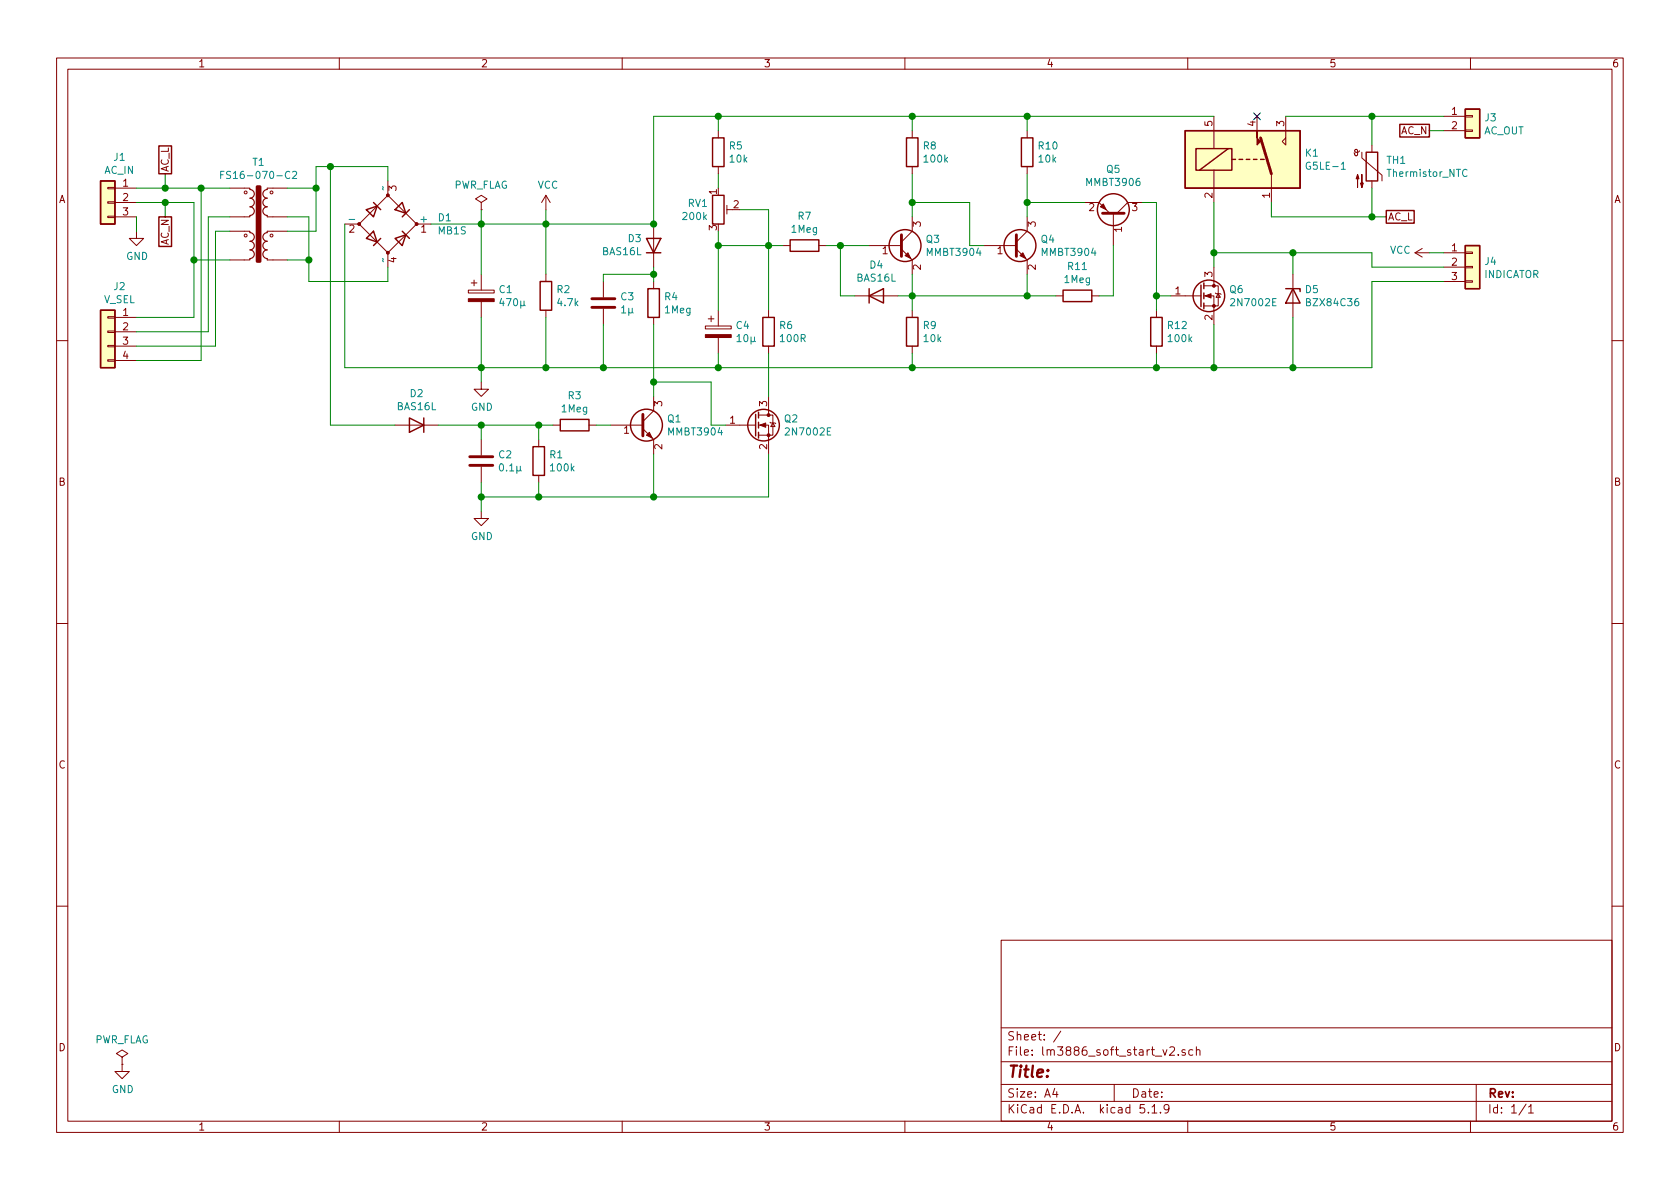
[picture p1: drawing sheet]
EESchema Schematic File Version 4
EELAYER 30 0
EELAYER END
$Descr A4 11693 8268
encoding utf-8
Sheet 1 1
Title ""
Date ""
Rev ""
Comp ""
Comment1 ""
Comment2 ""
Comment3 ""
Comment4 ""
$EndDescr
$Comp
L power:GND #PWR01
U 1 1
P 850 7400
F 0 "#PWR01" H 850 7150 50  0001 C CNN
F 1 "GND" H 855 7227 50  0000 C CNN
F 2 "" H 850 7400 50  0001 C CNN
F 3 "" H 850 7400 50  0001 C CNN
	1    850  7400
	1    0    0    -1  
$EndComp
$Comp
L power:PWR_FLAG #FLG01
U 1 1
P 850 7400
F 0 "#FLG01" H 850 7475 50  0001 C CNN
F 1 "PWR_FLAG" H 850 7573 50  0000 C CNN
F 2 "" H 850 7400 50  0001 C CNN
F 3 "~" H 850 7400 50  0001 C CNN
	1    850  7400
	1    0    0    -1  
$EndComp
$Comp
L Local_Parts:Transformer_2p2s T1
U 1 1
P 1800 1600
F 0 "T1" H 1800 2082 50  0000 C CNN
F 1 "FS16-070-C2" H 1800 1991 50  0000 C CNN
F 2 "Local_Parts:Triad_FS16-070-C2" H 1800 1600 50  0001 C CNN
F 3 "" H 1800 1600 50  0001 C CNN
	1    1800 1600
	1    0    0    -1  
$EndComp
$Comp
L Device:D_Bridge_+-AA D1
U 1 1
P 2700 1550
F 0 "D1" H 3044 1596 50  0000 L CNN
F 1 "MB1S" H 3044 1505 50  0000 L CNN
F 2 "Package_TO_SOT_SMD:TO-269AA" H 2700 1550 50  0001 C CNN
F 3 "~" H 2700 1550 50  0001 C CNN
	1    2700 1550
	1    0    0    -1  
$EndComp
Wire Wire Line
	2000 1300 2200 1300
Wire Wire Line
	2200 1300 2200 1150
Wire Wire Line
	2150 1950 2700 1950
Wire Wire Line
	2700 1950 2700 1850
$Comp
L Device:CP C1
U 1 1
P 3350 2050
F 0 "C1" H 3468 2096 50  0000 L CNN
F 1 "470µ" H 3468 2005 50  0000 L CNN
F 2 "Capacitor_THT:CP_Radial_D10.0mm_P5.00mm" H 3388 1900 50  0001 C CNN
F 3 "~" H 3350 2050 50  0001 C CNN
	1    3350 2050
	1    0    0    -1  
$EndComp
Wire Wire Line
	2150 1800 2150 1950
Wire Wire Line
	2000 1800 2150 1800
Wire Wire Line
	2000 1600 2200 1600
Wire Wire Line
	2200 1600 2200 1300
Connection ~ 2200 1300
Wire Wire Line
	2000 1500 2150 1500
Wire Wire Line
	2150 1500 2150 1800
Connection ~ 2150 1800
$Comp
L power:GND #PWR03
U 1 1
P 3350 2650
F 0 "#PWR03" H 3350 2400 50  0001 C CNN
F 1 "GND" H 3355 2477 50  0000 C CNN
F 2 "" H 3350 2650 50  0001 C CNN
F 3 "" H 3350 2650 50  0001 C CNN
	1    3350 2650
	1    0    0    -1  
$EndComp
$Comp
L Device:R R2
U 1 1
P 3800 2050
F 0 "R2" H 3870 2096 50  0000 L CNN
F 1 "4.7k" H 3870 2005 50  0000 L CNN
F 2 "Resistor_SMD:R_1206_3216Metric" V 3730 2050 50  0001 C CNN
F 3 "~" H 3800 2050 50  0001 C CNN
	1    3800 2050
	1    0    0    -1  
$EndComp
$Comp
L Device:C C3
U 1 1
P 4200 2100
F 0 "C3" H 4315 2146 50  0000 L CNN
F 1 "1µ" H 4315 2055 50  0000 L CNN
F 2 "Capacitor_SMD:C_0805_2012Metric" H 4238 1950 50  0001 C CNN
F 3 "~" H 4200 2100 50  0001 C CNN
	1    4200 2100
	1    0    0    -1  
$EndComp
$Comp
L Device:R R4
U 1 1
P 4550 2100
F 0 "R4" H 4620 2146 50  0000 L CNN
F 1 "1Meg" H 4620 2055 50  0000 L CNN
F 2 "Resistor_SMD:R_0603_1608Metric" V 4480 2100 50  0001 C CNN
F 3 "~" H 4550 2100 50  0001 C CNN
	1    4550 2100
	1    0    0    -1  
$EndComp
$Comp
L Device:R_POT_TRIM RV1
U 1 1
P 5000 1450
F 0 "RV1" H 4931 1496 50  0000 R CNN
F 1 "200k" H 4931 1405 50  0000 R CNN
F 2 "Local_Parts:Potentiometer_Nidec_Copal_CT-6EP" H 5000 1450 50  0001 C CNN
F 3 "~" H 5000 1450 50  0001 C CNN
	1    5000 1450
	1    0    0    -1  
$EndComp
$Comp
L Device:CP C4
U 1 1
P 5000 2300
F 0 "C4" H 5118 2346 50  0000 L CNN
F 1 "10µ" H 5118 2255 50  0000 L CNN
F 2 "Capacitor_THT:CP_Radial_D5.0mm_P2.00mm" H 5038 2150 50  0001 C CNN
F 3 "~" H 5000 2300 50  0001 C CNN
	1    5000 2300
	1    0    0    -1  
$EndComp
$Comp
L Transistor_FET:2N7002E Q6
U 1 1
P 8350 2050
F 0 "Q6" H 8554 2096 50  0000 L CNN
F 1 "2N7002E" H 8554 2005 50  0000 L CNN
F 2 "Package_TO_SOT_SMD:SOT-23" H 8550 1975 50  0001 L CIN
F 3 "http://www.diodes.com/assets/Datasheets/ds30376.pdf" H 8350 2050 50  0001 L CNN
	1    8350 2050
	1    0    0    -1  
$EndComp
$Comp
L Relay:G5LE-1 K1
U 1 1
P 8650 1100
F 0 "K1" H 9080 1146 50  0000 L CNN
F 1 "G5LE-1" H 9080 1055 50  0000 L CNN
F 2 "Relay_THT:Relay_SPDT_Omron-G5LE-1" H 9100 1050 50  0001 L CNN
F 3 "http://www.omron.com/ecb/products/pdf/en-g5le.pdf" H 8650 1100 50  0001 C CNN
	1    8650 1100
	1    0    0    -1  
$EndComp
NoConn ~ 8750 800 
$Comp
L Device:C C2
U 1 1
P 3350 3200
F 0 "C2" H 3465 3246 50  0000 L CNN
F 1 "0.1µ" H 3465 3155 50  0000 L CNN
F 2 "Capacitor_SMD:C_0603_1608Metric" H 3388 3050 50  0001 C CNN
F 3 "~" H 3350 3200 50  0001 C CNN
	1    3350 3200
	1    0    0    -1  
$EndComp
$Comp
L power:GND #PWR04
U 1 1
P 3350 3550
F 0 "#PWR04" H 3350 3300 50  0001 C CNN
F 1 "GND" H 3355 3377 50  0000 C CNN
F 2 "" H 3350 3550 50  0001 C CNN
F 3 "" H 3350 3550 50  0001 C CNN
	1    3350 3550
	1    0    0    -1  
$EndComp
$Comp
L power:PWR_FLAG #FLG02
U 1 1
P 3350 1450
F 0 "#FLG02" H 3350 1525 50  0001 C CNN
F 1 "PWR_FLAG" H 3350 1623 50  0000 C CNN
F 2 "" H 3350 1450 50  0001 C CNN
F 3 "~" H 3350 1450 50  0001 C CNN
	1    3350 1450
	1    0    0    -1  
$EndComp
Wire Wire Line
	2200 1150 2300 1150
Wire Wire Line
	4550 1850 4550 1900
$Comp
L Device:D D2
U 1 1
P 2900 2950
F 0 "D2" H 2900 2733 50  0000 C CNN
F 1 "BAS16L" H 2900 2824 50  0000 C CNN
F 2 "Diode_SMD:D_SOT-23_ANK" H 2900 2950 50  0001 C CNN
F 3 "~" H 2900 2950 50  0001 C CNN
	1    2900 2950
	-1   0    0    1   
$EndComp
Wire Wire Line
	3000 1550 3350 1550
Wire Wire Line
	3350 1550 3350 1900
Connection ~ 3350 1550
Wire Wire Line
	3350 1550 3800 1550
Wire Wire Line
	3350 2200 3350 2550
Wire Wire Line
	2400 1550 2400 2550
Connection ~ 3350 2550
Wire Wire Line
	3350 2550 3350 2650
Wire Wire Line
	3350 2550 3800 2550
Wire Wire Line
	8450 2550 8450 2250
Wire Wire Line
	4200 2250 4200 2550
Connection ~ 4200 2550
Wire Wire Line
	3800 2200 3800 2550
Connection ~ 3800 2550
Wire Wire Line
	3800 2550 4200 2550
Wire Wire Line
	3800 1900 3800 1550
Connection ~ 3800 1550
Wire Wire Line
	3800 1550 4550 1550
Wire Wire Line
	4200 1950 4200 1900
Wire Wire Line
	4200 1900 4550 1900
Connection ~ 4550 1900
Wire Wire Line
	4550 1900 4550 1950
Wire Wire Line
	2300 1150 2300 2950
Wire Wire Line
	2300 2950 2750 2950
Connection ~ 2300 1150
Wire Wire Line
	2300 1150 2700 1150
Wire Wire Line
	3050 2950 3350 2950
Wire Wire Line
	3350 2950 3350 3050
Connection ~ 3350 2950
Wire Wire Line
	3350 2950 3750 2950
Wire Wire Line
	3350 3350 3350 3450
Wire Wire Line
	3350 3450 3750 3450
Wire Wire Line
	4550 3450 4550 3150
Connection ~ 3350 3450
Wire Wire Line
	3350 3450 3350 3550
Wire Wire Line
	3750 3350 3750 3450
Connection ~ 3750 3450
Wire Wire Line
	3750 3450 4550 3450
Wire Wire Line
	3750 3050 3750 2950
Text GLabel 1150 1200 1    50   UnSpc ~ 0
AC_L
Text GLabel 1150 1500 3    50   UnSpc ~ 0
AC_N
Text GLabel 9950 900  0    50   UnSpc ~ 0
AC_N
Wire Wire Line
	9950 900  10050 900 
Text GLabel 9650 1500 2    50   UnSpc ~ 0
AC_L
Wire Wire Line
	4200 2550 5000 2550
Wire Wire Line
	5000 2450 5000 2550
Connection ~ 5000 2550
Wire Wire Line
	5000 1700 5000 2150
Wire Wire Line
	2400 2550 3350 2550
$Comp
L Connector_Generic:Conn_01x02 J3
U 1 1
P 10250 800
F 0 "J3" H 10330 792 50  0000 L CNN
F 1 "AC_OUT" H 10330 701 50  0000 L CNN
F 2 "TerminalBlock_Phoenix:TerminalBlock_Phoenix_PT-1,5-2-5.0-H_1x02_P5.00mm_Horizontal" H 10250 800 50  0001 C CNN
F 3 "~" H 10250 800 50  0001 C CNN
	1    10250 800 
	1    0    0    -1  
$EndComp
$Comp
L Connector_Generic:Conn_01x03 J1
U 1 1
P 750 1400
F 0 "J1" H 668 1717 50  0000 C CNN
F 1 "AC_IN" H 668 1626 50  0000 C CNN
F 2 "TerminalBlock_Phoenix:TerminalBlock_Phoenix_PT-1,5-3-5.0-H_1x03_P5.00mm_Horizontal" H 750 1400 50  0001 C CNN
F 3 "~" H 750 1400 50  0001 C CNN
	1    750  1400
	-1   0    0    -1  
$EndComp
$Comp
L power:GND #PWR02
U 1 1
P 950 1600
F 0 "#PWR02" H 950 1350 50  0001 C CNN
F 1 "GND" H 955 1427 50  0000 C CNN
F 2 "" H 950 1600 50  0001 C CNN
F 3 "" H 950 1600 50  0001 C CNN
	1    950  1600
	1    0    0    -1  
$EndComp
Wire Wire Line
	950  1500 950  1600
$Comp
L Connector_Generic:Conn_01x04 J2
U 1 1
P 750 2300
F 0 "J2" H 668 2617 50  0000 C CNN
F 1 "V_SEL" H 668 2526 50  0000 C CNN
F 2 "Connector_Wire:SolderWire-0.5sqmm_1x04_P4.6mm_D0.9mm_OD2.1mm" H 750 2300 50  0001 C CNN
F 3 "~" H 750 2300 50  0001 C CNN
	1    750  2300
	-1   0    0    -1  
$EndComp
Wire Wire Line
	950  1400 1150 1400
Wire Wire Line
	1350 1400 1350 1800
Wire Wire Line
	1350 1800 1600 1800
Wire Wire Line
	950  2200 1350 2200
Wire Wire Line
	1350 2200 1350 1800
Connection ~ 1350 1800
Wire Wire Line
	950  1300 1150 1300
Wire Wire Line
	950  2500 1400 2500
Wire Wire Line
	1400 2500 1400 1300
Connection ~ 1400 1300
Wire Wire Line
	1400 1300 1600 1300
Wire Wire Line
	1600 1500 1450 1500
Wire Wire Line
	1450 1500 1450 2300
Wire Wire Line
	1450 2300 950  2300
Wire Wire Line
	1600 1600 1500 1600
Wire Wire Line
	1500 1600 1500 2400
Wire Wire Line
	1500 2400 950  2400
Wire Wire Line
	1150 1400 1150 1500
Connection ~ 1150 1400
Wire Wire Line
	1150 1400 1350 1400
Wire Wire Line
	1150 1200 1150 1300
Connection ~ 1150 1300
Wire Wire Line
	1150 1300 1400 1300
$Comp
L Device:R R5
U 1 1
P 5000 1050
F 0 "R5" H 5070 1096 50  0000 L CNN
F 1 "10k" H 5070 1005 50  0000 L CNN
F 2 "Resistor_SMD:R_0603_1608Metric" V 4930 1050 50  0001 C CNN
F 3 "~" H 5000 1050 50  0001 C CNN
	1    5000 1050
	1    0    0    -1  
$EndComp
Wire Wire Line
	4550 800  4550 1550
Connection ~ 4550 1550
Wire Wire Line
	5000 1600 5000 1700
Connection ~ 5000 1700
Wire Wire Line
	5000 1200 5000 1300
Wire Wire Line
	5000 900  5000 800 
Wire Wire Line
	4550 800  5000 800 
Connection ~ 5000 800 
Wire Wire Line
	2700 1150 2700 1250
Wire Wire Line
	3350 1450 3350 1550
Wire Wire Line
	4550 2250 4550 2650
Wire Wire Line
	5000 2550 6350 2550
$Comp
L Transistor_BJT:MMBT3904 Q1
U 1 1
P 4450 2950
F 0 "Q1" H 4641 2996 50  0000 L CNN
F 1 "MMBT3904" H 4641 2905 50  0000 L CNN
F 2 "Package_TO_SOT_SMD:SOT-23" H 4650 2875 50  0001 L CIN
F 3 "https://www.fairchildsemi.com/datasheets/2N/2N3904.pdf" H 4450 2950 50  0001 L CNN
	1    4450 2950
	1    0    0    -1  
$EndComp
$Comp
L Device:R R1
U 1 1
P 3750 3200
F 0 "R1" H 3820 3246 50  0000 L CNN
F 1 "100k" H 3820 3155 50  0000 L CNN
F 2 "Resistor_SMD:R_0603_1608Metric" V 3680 3200 50  0001 C CNN
F 3 "~" H 3750 3200 50  0001 C CNN
	1    3750 3200
	1    0    0    -1  
$EndComp
$Comp
L Device:R R3
U 1 1
P 4000 2950
F 0 "R3" V 3793 2950 50  0000 C CNN
F 1 "1Meg" V 3884 2950 50  0000 C CNN
F 2 "Resistor_SMD:R_0603_1608Metric" V 3930 2950 50  0001 C CNN
F 3 "~" H 4000 2950 50  0001 C CNN
	1    4000 2950
	0    1    1    0   
$EndComp
Wire Wire Line
	3750 2950 3850 2950
Connection ~ 3750 2950
Wire Wire Line
	4150 2950 4250 2950
Wire Wire Line
	4550 2650 4950 2650
Wire Wire Line
	4950 2650 4950 2950
Wire Wire Line
	4950 2950 5050 2950
Connection ~ 4550 2650
Wire Wire Line
	4550 2650 4550 2750
$Comp
L Device:D D3
U 1 1
P 4550 1700
F 0 "D3" V 4596 1620 50  0000 R CNN
F 1 "BAS16L" V 4505 1620 50  0000 R CNN
F 2 "Diode_SMD:D_SOT-23_ANK" H 4550 1700 50  0001 C CNN
F 3 "~" H 4550 1700 50  0001 C CNN
	1    4550 1700
	0    1    -1   0   
$EndComp
Wire Wire Line
	5000 800  6350 800 
$Comp
L Device:R R6
U 1 1
P 5350 2300
F 0 "R6" H 5420 2346 50  0000 L CNN
F 1 "100R" H 5420 2255 50  0000 L CNN
F 2 "Resistor_SMD:R_0603_1608Metric" V 5280 2300 50  0001 C CNN
F 3 "~" H 5350 2300 50  0001 C CNN
	1    5350 2300
	1    0    0    -1  
$EndComp
Wire Wire Line
	5350 2450 5350 2750
Wire Wire Line
	4550 3450 5350 3450
Wire Wire Line
	5350 3450 5350 3150
Connection ~ 4550 3450
$Comp
L Device:R R7
U 1 1
P 5600 1700
F 0 "R7" V 5393 1700 50  0000 C CNN
F 1 "1Meg" V 5484 1700 50  0000 C CNN
F 2 "Resistor_SMD:R_0603_1608Metric" V 5530 1700 50  0001 C CNN
F 3 "~" H 5600 1700 50  0001 C CNN
	1    5600 1700
	0    1    1    0   
$EndComp
$Comp
L Device:D D4
U 1 1
P 6100 2050
F 0 "D4" H 6100 2267 50  0000 C CNN
F 1 "BAS16L" H 6100 2176 50  0000 C CNN
F 2 "Diode_SMD:D_SOT-23_ANK" H 6100 2050 50  0001 C CNN
F 3 "~" H 6100 2050 50  0001 C CNN
	1    6100 2050
	1    0    0    -1  
$EndComp
$Comp
L Transistor_BJT:MMBT3904 Q3
U 1 1
P 6250 1700
F 0 "Q3" H 6441 1746 50  0000 L CNN
F 1 "MMBT3904" H 6441 1655 50  0000 L CNN
F 2 "Package_TO_SOT_SMD:SOT-23" H 6450 1625 50  0001 L CIN
F 3 "https://www.fairchildsemi.com/datasheets/2N/2N3904.pdf" H 6250 1700 50  0001 L CNN
	1    6250 1700
	1    0    0    -1  
$EndComp
$Comp
L Device:R R8
U 1 1
P 6350 1050
F 0 "R8" H 6420 1096 50  0000 L CNN
F 1 "100k" H 6420 1005 50  0000 L CNN
F 2 "Resistor_SMD:R_0603_1608Metric" V 6280 1050 50  0001 C CNN
F 3 "~" H 6350 1050 50  0001 C CNN
	1    6350 1050
	1    0    0    -1  
$EndComp
$Comp
L Transistor_BJT:MMBT3904 Q4
U 1 1
P 7050 1700
F 0 "Q4" H 7241 1746 50  0000 L CNN
F 1 "MMBT3904" H 7241 1655 50  0000 L CNN
F 2 "Package_TO_SOT_SMD:SOT-23" H 7250 1625 50  0001 L CIN
F 3 "https://www.fairchildsemi.com/datasheets/2N/2N3904.pdf" H 7050 1700 50  0001 L CNN
	1    7050 1700
	1    0    0    -1  
$EndComp
$Comp
L Device:R R10
U 1 1
P 7150 1050
F 0 "R10" H 7220 1096 50  0000 L CNN
F 1 "10k" H 7220 1005 50  0000 L CNN
F 2 "Resistor_SMD:R_0603_1608Metric" V 7080 1050 50  0001 C CNN
F 3 "~" H 7150 1050 50  0001 C CNN
	1    7150 1050
	1    0    0    -1  
$EndComp
$Comp
L Device:R R9
U 1 1
P 6350 2300
F 0 "R9" H 6420 2346 50  0000 L CNN
F 1 "10k" H 6420 2255 50  0000 L CNN
F 2 "Resistor_SMD:R_0603_1608Metric" V 6280 2300 50  0001 C CNN
F 3 "~" H 6350 2300 50  0001 C CNN
	1    6350 2300
	1    0    0    -1  
$EndComp
$Comp
L Transistor_BJT:MMBT3906 Q5
U 1 1
P 7750 1500
F 0 "Q5" V 8078 1500 50  0000 C CNN
F 1 "MMBT3906" V 7987 1500 50  0000 C CNN
F 2 "Package_TO_SOT_SMD:SOT-23" H 7950 1425 50  0001 L CIN
F 3 "https://www.fairchildsemi.com/datasheets/2N/2N3906.pdf" H 7750 1500 50  0001 L CNN
	1    7750 1500
	0    1    -1   0   
$EndComp
$Comp
L Device:R R11
U 1 1
P 7500 2050
F 0 "R11" V 7293 2050 50  0000 C CNN
F 1 "1Meg" V 7384 2050 50  0000 C CNN
F 2 "Resistor_SMD:R_0603_1608Metric" V 7430 2050 50  0001 C CNN
F 3 "~" H 7500 2050 50  0001 C CNN
	1    7500 2050
	0    1    1    0   
$EndComp
$Comp
L Device:R R12
U 1 1
P 8050 2300
F 0 "R12" H 8120 2346 50  0000 L CNN
F 1 "100k" H 8120 2255 50  0000 L CNN
F 2 "Resistor_SMD:R_0603_1608Metric" V 7980 2300 50  0001 C CNN
F 3 "~" H 8050 2300 50  0001 C CNN
	1    8050 2300
	1    0    0    -1  
$EndComp
Wire Wire Line
	5350 1700 5350 2150
Connection ~ 5350 1700
Wire Wire Line
	5350 1700 5450 1700
Wire Wire Line
	5750 1700 5850 1700
Wire Wire Line
	5850 1700 5850 2050
Wire Wire Line
	5850 2050 5950 2050
Connection ~ 5850 1700
Wire Wire Line
	5850 1700 6050 1700
Wire Wire Line
	6350 1900 6350 2050
Wire Wire Line
	6350 2450 6350 2550
Connection ~ 6350 2550
Wire Wire Line
	6350 2550 8050 2550
Wire Wire Line
	6250 2050 6350 2050
Connection ~ 6350 2050
Wire Wire Line
	6350 2050 6350 2150
Wire Wire Line
	6350 1200 6350 1400
Wire Wire Line
	6350 900  6350 800 
Connection ~ 6350 800 
Wire Wire Line
	6350 800  7150 800 
Wire Wire Line
	7150 900  7150 800 
Connection ~ 7150 800 
Wire Wire Line
	7150 800  8450 800 
Wire Wire Line
	7150 1200 7150 1400
Wire Wire Line
	6350 1400 6750 1400
Wire Wire Line
	6750 1400 6750 1700
Wire Wire Line
	6750 1700 6850 1700
Connection ~ 6350 1400
Wire Wire Line
	6350 1400 6350 1500
Wire Wire Line
	6350 2050 7150 2050
Wire Wire Line
	7150 2050 7150 1900
Wire Wire Line
	7150 2050 7350 2050
Connection ~ 7150 2050
Wire Wire Line
	7650 2050 7750 2050
Wire Wire Line
	7750 2050 7750 1700
Wire Wire Line
	7550 1400 7150 1400
Connection ~ 7150 1400
Wire Wire Line
	7150 1400 7150 1500
Wire Wire Line
	7950 1400 8050 1400
Wire Wire Line
	8050 1400 8050 2050
Wire Wire Line
	8050 2450 8050 2550
Connection ~ 8050 2550
Wire Wire Line
	8050 2550 8450 2550
Wire Wire Line
	8050 2050 8150 2050
Connection ~ 8050 2050
Wire Wire Line
	8050 2050 8050 2150
Wire Wire Line
	8950 800  9550 800 
$Comp
L Device:Thermistor_NTC TH1
U 1 1
P 9550 1150
F 0 "TH1" H 9648 1196 50  0000 L CNN
F 1 "Thermistor_NTC" H 9648 1105 50  0000 L CNN
F 2 "Local_Parts:NTC_Thermistor_D16mm_P7.5mm" H 9550 1200 50  0001 C CNN
F 3 "~" H 9550 1200 50  0001 C CNN
	1    9550 1150
	1    0    0    -1  
$EndComp
Wire Wire Line
	9550 1000 9550 800 
Connection ~ 9550 800 
Wire Wire Line
	9550 800  10050 800 
Wire Wire Line
	9550 1300 9550 1500
Wire Wire Line
	9550 1500 8850 1500
Wire Wire Line
	8850 1500 8850 1400
Wire Wire Line
	9550 1500 9650 1500
Connection ~ 9550 1500
Wire Wire Line
	9000 2200 9000 2550
Wire Wire Line
	9000 2550 8450 2550
Connection ~ 8450 2550
Wire Wire Line
	8450 1750 9000 1750
Wire Wire Line
	9000 1750 9000 1900
Wire Wire Line
	8450 1400 8450 1750
Wire Wire Line
	8450 1750 8450 1850
Connection ~ 8450 1750
$Comp
L Transistor_FET:2N7002E Q2
U 1 1
P 5250 2950
F 0 "Q2" H 5454 2996 50  0000 L CNN
F 1 "2N7002E" H 5454 2905 50  0000 L CNN
F 2 "Package_TO_SOT_SMD:SOT-23" H 5450 2875 50  0001 L CIN
F 3 "http://www.diodes.com/assets/Datasheets/ds30376.pdf" H 5250 2950 50  0001 L CNN
	1    5250 2950
	1    0    0    -1  
$EndComp
$Comp
L Diode:BZX84Cxx D5
U 1 1
P 9000 2050
F 0 "D5" V 8954 2130 50  0000 L CNN
F 1 "BZX84C36" V 9045 2130 50  0000 L CNN
F 2 "Diode_SMD:D_SOT-23_ANK" H 9000 1875 50  0001 C CNN
F 3 "https://diotec.com/tl_files/diotec/files/pdf/datasheets/bzx84c2v4.pdf" H 9000 2050 50  0001 C CNN
	1    9000 2050
	0    1    1    0   
$EndComp
Wire Wire Line
	5000 1700 5350 1700
Wire Wire Line
	5150 1450 5350 1450
Wire Wire Line
	5350 1450 5350 1700
$Comp
L Connector_Generic:Conn_01x03 J4
U 1 1
P 10250 1850
F 0 "J4" H 10330 1892 50  0000 L CNN
F 1 "INDICATOR" H 10330 1801 50  0000 L CNN
F 2 "Connector_PinHeader_2.54mm:PinHeader_1x03_P2.54mm_Vertical" H 10250 1850 50  0001 C CNN
F 3 "~" H 10250 1850 50  0001 C CNN
	1    10250 1850
	1    0    0    -1  
$EndComp
Wire Wire Line
	10050 1950 9550 1950
Wire Wire Line
	9550 1950 9550 2550
Wire Wire Line
	9550 2550 9000 2550
Connection ~ 9000 2550
Wire Wire Line
	9550 1750 9550 1850
Wire Wire Line
	9550 1850 10050 1850
$Comp
L power:VCC #PWR0101
U 1 1
P 3800 1450
F 0 "#PWR0101" H 3800 1300 50  0001 C CNN
F 1 "VCC" H 3815 1623 50  0000 C CNN
F 2 "" H 3800 1450 50  0001 C CNN
F 3 "" H 3800 1450 50  0001 C CNN
	1    3800 1450
	1    0    0    -1  
$EndComp
Wire Wire Line
	3800 1450 3800 1550
$Comp
L power:VCC #PWR0102
U 1 1
P 9950 1750
F 0 "#PWR0102" H 9950 1600 50  0001 C CNN
F 1 "VCC" V 9965 1877 50  0000 L CNN
F 2 "" H 9950 1750 50  0001 C CNN
F 3 "" H 9950 1750 50  0001 C CNN
	1    9950 1750
	0    -1   -1   0   
$EndComp
Wire Wire Line
	9950 1750 10050 1750
Connection ~ 9000 1750
Wire Wire Line
	9000 1750 9550 1750
$EndSCHEMATC
